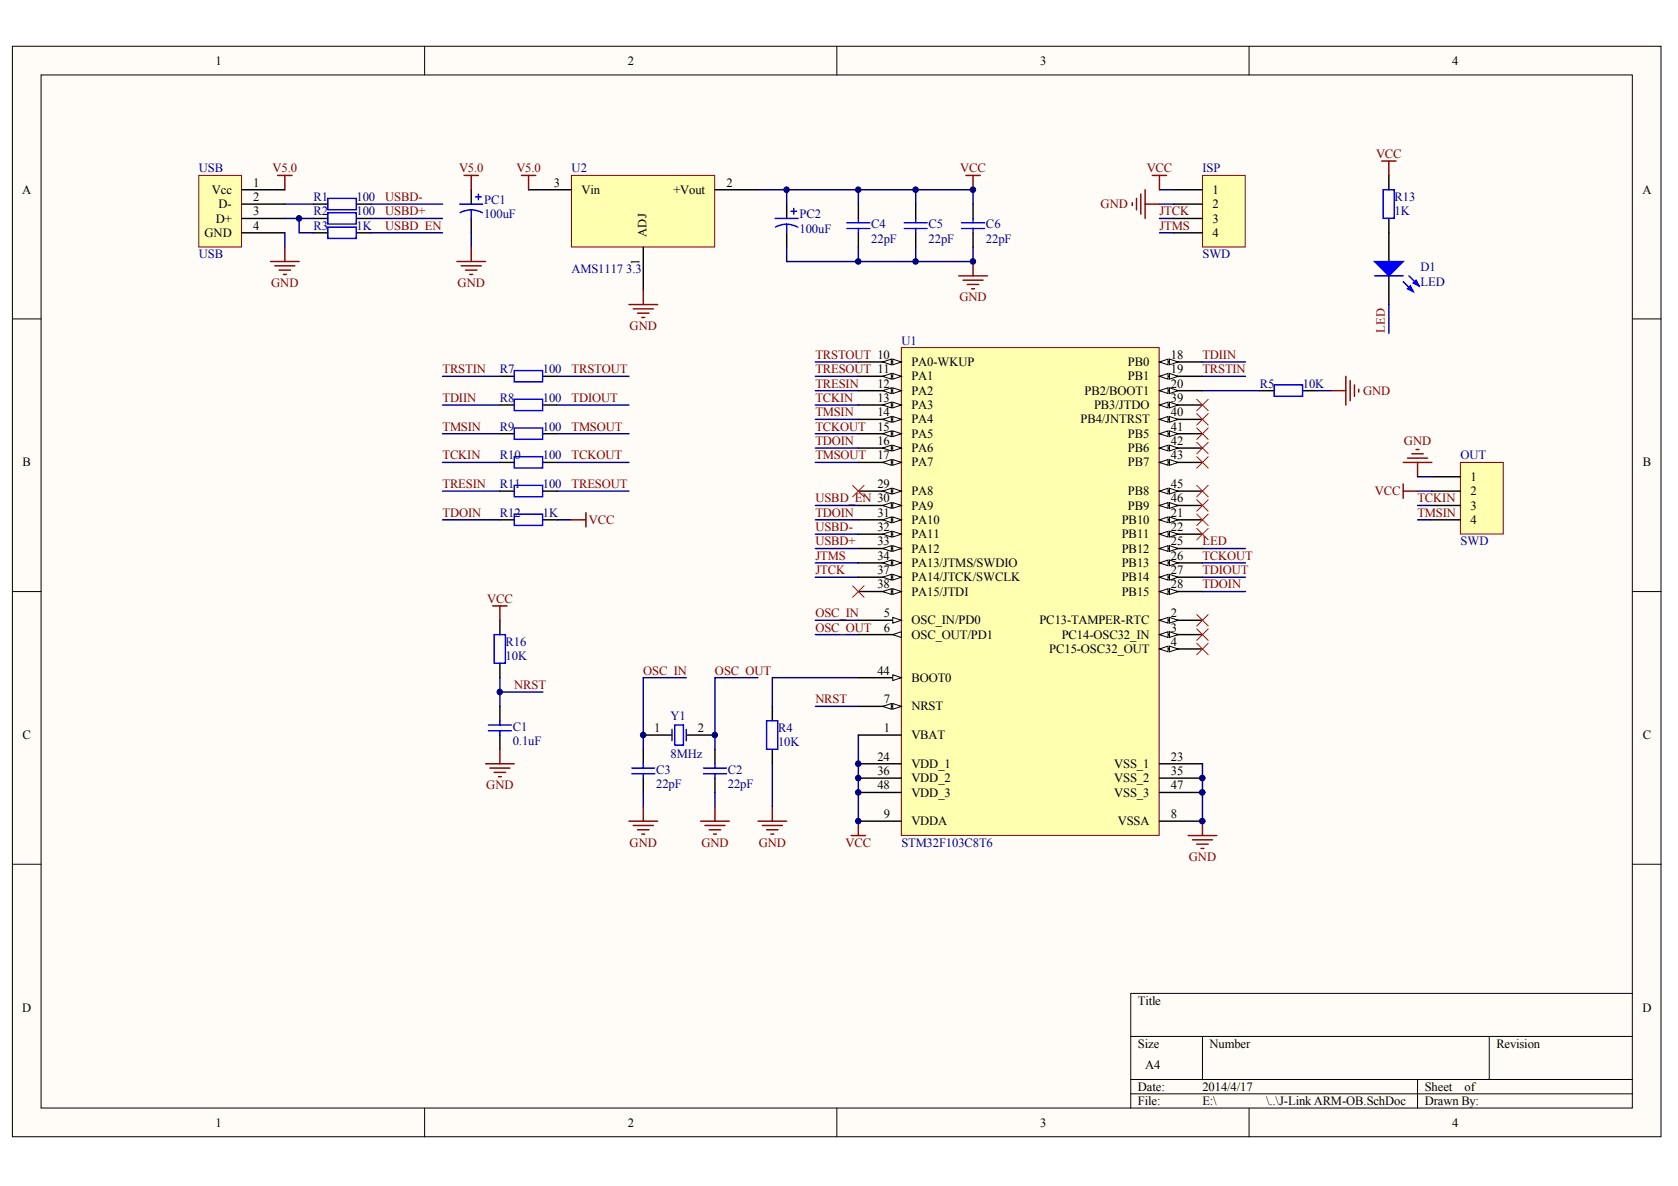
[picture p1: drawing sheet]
# Altium project J-Link ARM-OB.PrjPCB
1 sheet, 28 parts. Net scope: global (net labels, ports and power ports of the same name join across sheets).
Board file: J-Link ARM-OB.PcbDoc

## Sheet J-Link ARM-OB.SchDoc
size A4

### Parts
C1  value 0.1uF  [C0603]
C2  value 22pF  [C0603]
C3  value 22pF  [C0603]
C4  value 22pF  [C0603]
C5  value 22pF  [C0603]
C6  value 22pF  [C0603]
D1  LED  [LED0603]
ISP  SWD  [HDR1X4]
OUT  SWD  [HDR1X4]
PC1  value 100uF  [C1206A]
PC2  value 100uF  [C1206A]
R1  value 100  [R0603]
R2  value 100  [R0603]
R3  value 1K  [R0603]
R4  value 10K  [R0603]
R5  value 10K  [R0603]
R7  value 100  [R0603]
R8  value 100  [R0603]
R9  value 100  [R0603]
R10  value 100  [R0603]
R11  value 100  [R0603]
R12  value 1K  [R0603]
R13  value 1K  [R0603]
R16  value 10K  [R0603]
U1  STM32F103C8T6  [LQFP48_N]
U2  AMS1117 3.3  [SOT-223]
USB  USB公口  [USB-H]
Y1  8MHz  [JZ]

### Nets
GND: C1.2 C2.2 C3.2 C4.2 C5.2 C6.2 ISP.2 OUT.1 PC1.2 PC2.2 R4.2 R5.2 U1.8(VSSA) U1.23(VSS_1) U1.35(VSS_2) U1.47(VSS_3) U2.1(ADJ) USB.4(GND)
V5.0: PC1.1 U2.3(Vin) USB.1(Vcc)
VCC: C4.1 C5.1 C6.1 ISP.1 OUT.2 PC2.1 R12.2 R13.2 R16.2 U1.1(VBAT) U1.9(VDDA) U1.24(VDD_1) U1.36(VDD_2) U1.48(VDD_3) U2.2(+Vout)
JTCK: ISP.3 U1.37(PA14/JTCK/SWCLK)
JTMS: ISP.4 U1.34(PA13/JTMS/SWDIO)
LED: D1.2(K) U1.25(PB12)
NRST: C1.1 R16.1 U1.7(NRST)
OSC_IN: C3.1 U1.5(OSC_IN/PD0) Y1.1(OSC1)
OSC_OUT: C2.1 U1.6(OSC_OUT/PD1) Y1.2(OSC2)
TCKIN: OUT.3 R10.1 U1.13(PA3)
TCKOUT: R10.2 U1.15(PA5) U1.26(PB13)
TDIIN: R8.1 U1.18(PB0)
TDIOUT: R8.2 U1.27(PB14)
TDOIN: R12.1 U1.16(PA6) U1.28(PB15) U1.31(PA10)
TMSIN: OUT.4 R9.1 U1.14(PA4)
TMSOUT: R9.2 U1.17(PA7)
TRESIN: R11.1 U1.12(PA2)
TRESOUT: R11.2 U1.11(PA1)
TRSTIN: R7.1 U1.19(PB1)
TRSTOUT: R7.2 U1.10(PA0-WKUP)
USBD+: R2.2 U1.33(PA12)
USBD-: R1.2 U1.32(PA11)
USBD_EN: R3.2 U1.30(PA9)
NetD1_1: D1.1(A) R13.1
NetR1_1: R1.1 USB.2(D-)
NetR2_1: R2.1 R3.1 USB.3(D+)
NetR4_1: R4.1 U1.44(BOOT0)
NetR5_1: R5.1 U1.20(PB2/BOOT1)

Not connected (* = marked no-connect by the designer): U1 2(PC13-TAMPER-RTC)* 3(PC14-OSC32_IN)* 4(PC15-OSC32_OUT)* 21(PB10)* 22(PB11)* 29(PA8)* 38(PA15/JTDI)* 39(PB3/JTDO)* 40(PB4/JNTRST)* 41(PB5)* 42(PB6)* 43(PB7)* 45(PB8)* 46(PB9)*
